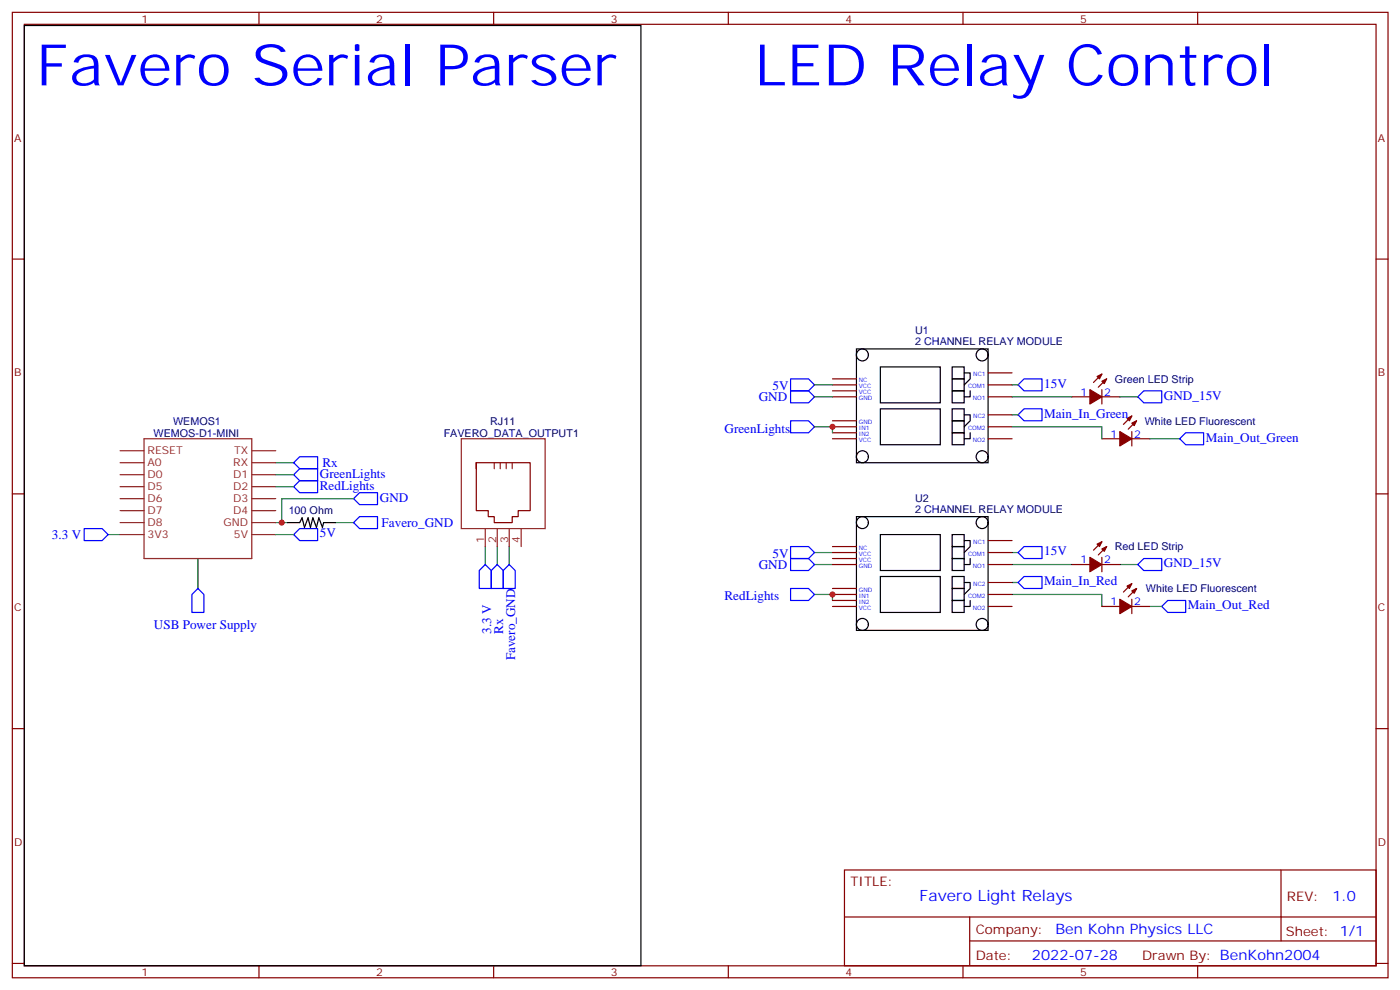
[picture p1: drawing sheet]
<svg xmlns="http://www.w3.org/2000/svg" width="413mm" height="292mm" viewBox="0 0 413 292" stroke-linecap="round" stroke-linejoin="round" font-family="sans-serif">
<g fill="none" stroke="#870000" stroke-width=".35">
<path d="M3.6 3.6h405.4v284.4h-405.4zM7.2 7.2h398.2v277.2h-398.2zM76.3 3.6v3.6M145.5 3.6v3.6M214.6 3.6v3.6M283.7 3.6v3.6M352.9 3.6v3.6M3.6 76.3h3.6M405.4 76.3h3.6M245.3 111.6h7M245.3 113.3h7M245.3 115.1h7"/>
<path d="M245.3 116.9h7M291.1 113.3h7.1M291.1 116.9h7.1M291.1 109.8h7.1M315.8 116.9h5.3M324.7 116.9h5.3M324.7 110.2l-2.5 2.4M324.7 114.8v4.2M326.1 111.6l-2.5 2.5M140.3 136.3h15.9v14.1h-3.5v1.8h-1.8v1.7h-5.3v-1.7h-1.7v-1.8h-3.6v-14.1v1.7M245.3 129.2h7M245.3 127.5h7"/>
<path d="M245.3 125.7h7M245.3 123.9h7M291.1 129.2h7.1M291.1 125.7h7.1M291.1 122.2h7.1M324.7 129.2h5.3M333.5 129.2h5.3M333.5 122.5l-2.5 2.5M333.5 127.1v4.2M334.9 123.9l-2.5 2.5M3.6 145.5h3.6M291.1 159.2h7.1"/>
<path d="M324.7 159.6l-2.5 2.4M405.4 145.5h3.6M245.3 178.6h7M245.3 166.3h7M245.3 176.8h7M245.3 175.1h7M245.3 173.3h7M245.3 161h7M245.3 162.7h7M245.3 164.5h7M291.1 178.6h7.1M291.1 166.3h7.1"/>
<path d="M291.1 175.1h7.1M291.1 162.7h7.1M291.1 171.6h7.1M315.8 166.3h5.3M324.7 164.1v4.3M324.7 178.6h5.3M324.7 166.3h5.3M326.1 161l-2.5 2.4M333.5 176.5v4.2M333.5 178.6h5.3M333.5 171.9l-2.5 2.5M334.9 173.3l-2.5 2.5"/>
<path d="M3.6 214.6h3.6M405.4 214.6h3.6M248.8 256.2h156.6v28.2h-156.6zM377.4 256.2v20.9M248.8 270.1h156.5M285.7 277.1h119.6M285.7 270.1v14.1M3.6 283.7h3.6M76.3 284.4v3.6M145.5 284.4v3.6M214.6 284.4v3.6M283.7 284.4v3.6"/>
<path d="M352.9 284.4v3.6M405.4 283.7h3.6"/>
</g>
<g fill="none" stroke="#008700" stroke-width=".35">
<path d="M240 113.3h5.3M240 116.9h5.3M298.2 113.3h1.8M298.2 116.9h17.6M330 116.9h5.2M81.2 136.3h5.3M81.2 139.8h5.3M240 125.7h5.3v1.8M298.2 125.7h26.5v3.5M298.2 122.2h1.8M338.8 129.2h8.8M31.9 157.4h3.5"/>
<path d="M81.2 157.4h5.3M81.2 153.9h3.6M81.2 143.3h5.3M98.9 153.9h5.3M104.2 146.9h-21.2v7M58.3 164.5v8.8M143 161v5.3M146.5 161v5.3M150 161v5.3M240 175.1h5.3v1.7M240 166.3h5.3M240 162.7h5.3"/>
<path d="M298.2 175.1h26.5v3.5M298.2 171.6h1.8M298.2 166.3h17.6M298.2 162.7h1.8M330 166.3h5.2M338.8 178.6h3.5"/>
</g>
<g fill="none" stroke="#00f" stroke-width=".35">
<path d="M232.9 111.6h5.3l1.8 1.7-1.8 1.8h-5.3zM232.9 115.1h5.3l1.8 1.8-1.8 1.7h-5.3zM301.7 111.6h5.3v3.5h-5.3l-1.7-1.8zM335.2 116.9l1.8-1.8h5.3v3.5h-5.3zM86.5 136.3l1.8-1.8h5.3v3.5h-5.3zM86.5 139.8l1.8-1.8h5.3v3.6h-5.3zM232.9 123.9h5.3l1.8 1.8-1.8 1.8h-5.3zM301.7 120.4h5.3v3.5h-5.3l-1.7-1.7zM349.4 127.5h5.2v3.5h-5.2l-1.8-1.8zM24.8 155.7h5.3l1.8 1.7-1.8 1.8h-5.3zM86.5 143.3l1.8-1.7h5.3v3.5h-5.3zM86.5 157.4l1.8-1.7h5.3v3.5h-5.3z"/>
<path d="M104.2 153.9l1.7-1.7h5.3v3.5h-5.3zM105.9 145.1h5.3v3.5h-5.3l-1.7-1.7zM58.3 173.3l1.8 1.8v5.3h-3.5v-5.3zM143 166.3l1.7 1.7v5.3h-3.5v-5.3zM146.5 166.3l1.8 1.7v5.3h-3.6v-5.3zM150 166.3l1.8 1.7v5.3h-3.5v-5.3zM232.9 173.3h5.3l1.8 1.8-1.8 1.7h-5.3zM232.9 164.5h5.3l1.8 1.8-1.8 1.7h-5.3zM232.9 161h5.3l1.8 1.7-1.8 1.8h-5.3zM301.7 169.8h5.3v3.5h-5.3l-1.7-1.7zM301.7 161h5.3v3.5h-5.3l-1.7-1.8zM337 164.5h5.3v3.5h-5.3l-1.8-1.7z"/>
<path d="M342.3 178.6l1.8-1.8h5.3v3.6h-5.3z"/>
</g>
<g fill="none" stroke="#000" stroke-width=".35">
<path d="M7.2 7.5h181.6v276.9h-181.6zM252.3 102.8h38.8v33.5h-38.8zM259.4 108.1h17.6v10.5h-17.6zM280.6 108.1h3.5v3.5h-3.5zM280.6 111.6h3.5v3.5h-3.5zM280.6 115.1h3.5v3.5h-3.5zM284.1 109.8h1.8v1.8l-1.8 1.7M285.9 115.1v1.8h-1.8M259.4 120.4h17.6v10.6h-17.6zM280.6 127.5h3.5v3.5h-3.5zM280.6 123.9h3.5v3.6h-3.5zM280.6 120.4h3.5v3.5h-3.5z"/>
<path d="M284.1 122.2h1.8v1.7l-1.8 1.8M285.9 127.5v1.7h-1.8M84.8 153.9h3.5l.7-1.4 .7 2.8 1.1-2.8 .7 2.8 .7-2.8 1 2.8 .7-2.8 1.1 2.8 .4-1.4h3.5M252.3 152.2h38.8v33.5h-38.8zM259.4 157.4h17.6v10.6h-17.6zM280.6 157.4h3.5v3.6h-3.5zM284.1 159.2h1.8v1.8l-1.8 1.7M259.4 169.8h17.6v10.6h-17.6zM280.6 176.8h3.5v3.6h-3.5zM280.6 173.3h3.5v3.5h-3.5zM280.6 169.8h3.5v3.5h-3.5zM280.6 161h3.5v3.5h-3.5z"/>
<path d="M280.6 164.5h3.5v3.5h-3.5zM284.1 171.6h1.8v1.7l-1.8 1.8M285.9 176.8v1.8h-1.8M285.9 164.5v1.8h-1.8"/>
<circle cx="254.1" cy="104.5" r="1.76"/>
<circle cx="289.4" cy="104.5" r="1.76"/>
<circle cx="254.1" cy="134.5" r="1.76"/>
<circle cx="289.4" cy="134.5" r="1.76"/>
<circle cx="254.1" cy="153.9" r="1.76"/>
<circle cx="289.4" cy="153.9" r="1.76"/>
<circle cx="254.1" cy="183.9" r="1.76"/>
<circle cx="289.4" cy="183.9" r="1.76"/>
</g>
<g fill="none" stroke="#8c2424" stroke-width=".35">
<path d="M35.4 132.8h7M35.4 136.3h7M35.4 139.8h7M42.4 129.2h31.8v35.3h-31.8zM74.2 132.8h7M74.2 136.3h7M74.2 139.8h7M135.9 129.2h24.7v26.5h-24.7zM145.6 136.3v1.7M147.4 136.3v1.7M149.2 136.3v1.7M150.9 136.3v1.7"/>
<path d="M35.4 143.3h7M35.4 146.9h7M35.4 150.4h7M35.4 153.9h7M35.4 157.4h7M74.2 143.3h7M74.2 146.9h7M74.2 150.4h7M74.2 153.9h7M74.2 157.4h7M143 155.7v5.3M146.5 155.7v5.3"/>
<path d="M150 155.7v5.3M153.6 155.7v5.3"/>
</g>
<g fill="#870000" stroke="#870000" stroke-width=".35">
<path d="M321.1 114.8l3.6 2.1-3.6 2.1z"/>
<path d="M324.7 112.3l1.4-.7-.7 1.4z"/>
<path d="M323.3 110.9l1.4-.7-.7 1.4z"/>
<path d="M330 127.1l3.5 2.1-3.5 2.1z"/>
<path d="M333.5 124.6l1.4-.7-.7 1.4z"/>
<path d="M332.1 123.2l1.4-.7-.7 1.4z"/>
<path d="M330 176.5l3.5 2.1-3.5 2.1z"/>
<path d="M333.5 174l1.4-.7-.7 1.4z"/>
<path d="M332.1 172.6l1.4-.7-.7 1.4z"/>
<path d="M321.1 164.1l3.6 2.2-3.6 2.1z"/>
<path d="M324.7 161.7l1.4-.7-.7 1.4z"/>
<path d="M323.3 160.3l1.4-.7-.7 1.4z"/>
</g>
<g fill="#c00">
<circle cx="245.3" cy="125.7" r=".88"/>
<circle cx="245.3" cy="175.1" r=".88"/>
<circle cx="83" cy="153.9" r=".88"/>
</g>
<g font-size="16.9" fill="#00f">
<text x="10.7" y="25.2">Favero Serial Parser</text>
<text x="222.4" y="25.2">LED Relay Control</text>
</g>
<text font-size="4.6" fill="#00f" x="270.9" y="265.3">Favero Light Relays</text>
<g font-size="4.2" fill="#00f">
<text x="392.6" y="265.5">1.0</text>
<text x="311" y="275">Ben Kohn Physics LLC</text>
<text x="304.1" y="282.9">2022-07-28</text>
</g>
<g font-size="3.9" fill="#00f">
<text x="223.6" y="118.1">GND</text>
<text x="227.6" y="115">5V</text>
<text x="307.7" y="114.2">15V</text>
<text x="343" y="117.7">GND_15V</text>
<text x="307.7" y="123">Main_In_Green</text>
<text x="213.5" y="127.5">GreenLights</text>
<text x="355.3" y="130.1">Main_Out_Green</text>
<text x="95" y="137.5">Rx</text>
<text x="94.3" y="140.7">GreenLights</text>
<text x="94.3" y="144.2">RedLights</text>
<text x="111.9" y="147.7">GND</text>
<text x="112.4" y="155.2">Favero_GND</text>
<text x="15.3" y="158.7">3.3 V</text>
<text x="94.3" y="158.3">5V</text>
<text x="223.6" y="167.5">GND</text>
<text x="227.6" y="164.4">5V</text>
<text x="307.7" y="163.6">15V</text>
<text x="343" y="167.1">GND_15V</text>
<text x="307.7" y="172.4">Main_In_Red</text>
<text x="213.5" y="176.8">RedLights</text>
<text x="350" y="179.5">Main_Out_Red</text>
<text x="45.3" y="185.2">USB Power Supply</text>
<text x="144.7" y="186.6" transform="rotate(-90 144.7 186.6)">3.3 V</text>
<text x="148.3" y="186.6" transform="rotate(-90 148.3 186.6)">Rx</text>
<text x="151.8" y="194.5" transform="rotate(-90 151.8 194.5)">Favero_GND</text>
</g>
<g font-size="3.9" fill="#800">
<text x="250.6" y="260.8">TITLE:</text>
<text x="379.2" y="265.5">REV:</text>
<text x="287.5" y="275">Company:</text>
<text x="378.9" y="275.6">Sheet: 1/1</text>
<text x="287.5" y="282.7">Date:</text>
<text x="336.5" y="282.8">Drawn By: BenKohn2004</text>
</g>
<g font-size="3.2" fill="#800">
<text x="41.7" y="6.6">1</text>
<text x="110.9" y="6.6">2</text>
<text x="180" y="6.6">3</text>
<text x="249.2" y="6.6">4</text>
<text x="318.3" y="6.6">5</text>
<text x="4.2" y="41.7">A</text>
<text x="406" y="41.7">A</text>
<text x="4.2" y="110.9">B</text>
<text x="406" y="110.9">B</text>
<text x="4.2" y="180">C</text>
<text x="406" y="180">C</text>
<text x="4.2" y="249.2">D</text>
<text x="406" y="249.2">D</text>
<text x="41.7" y="287.4">1</text>
<text x="110.9" y="287.4">2</text>
<text x="180" y="287.4">3</text>
<text x="249.2" y="287.4">4</text>
<text x="318.3" y="287.4">5</text>
</g>
<g font-size="3.2" fill="#000080">
<text x="269.6" y="101.7">2 CHANNEL RELAY MODULE</text>
<text x="269.6" y="98.5">U1</text>
<text x="328.5" y="112.7">Green LED Strip</text>
<text x="51" y="125.1">WEMOS1</text>
<text x="144.4" y="125.1">RJ11</text>
<text x="337.3" y="125.1">White LED Fluorescent</text>
<text x="45.2" y="128.6">WEMOS-D1-MINI</text>
<text x="130.7" y="128.6">FAVERO_DATA_OUTPUT1</text>
<text x="269.6" y="147.9">U2</text>
<text x="85.1" y="151.5">100 Ohm</text>
<text x="269.6" y="151.1">2 CHANNEL RELAY MODULE</text>
<text x="328.5" y="162.1">Red LED Strip</text>
<text x="337.7" y="174.5">White LED Fluorescent</text>
</g>
<g font-size="3.2" fill="#00f">
<text x="318.4" y="116.5">1</text>
<text x="325.4" y="116.5">2</text>
<text x="327.2" y="128.9">1</text>
<text x="334.2" y="128.9">2</text>
<text x="318.4" y="165.9">1</text>
<text x="325.4" y="165.9">2</text>
<text x="327.2" y="178.3">1</text>
<text x="334.2" y="178.3">2</text>
</g>
<g font-size="3.2" fill="#8d2323">
<text x="43.5" y="133.8">RESET</text>
<text x="43.5" y="137.3">A0</text>
<text x="68.7" y="137.3">RX</text>
<text x="69" y="133.8">TX</text>
<text x="43.5" y="140.9">D0</text>
<text x="68.7" y="140.9">D1</text>
<text x="43.5" y="144.4">D5</text>
<text x="43.5" y="147.9">D6</text>
<text x="68.7" y="147.9">D3</text>
<text x="68.7" y="144.4">D2</text>
<text x="43.5" y="151.4">D7</text>
<text x="43.5" y="155">D8</text>
<text x="65.8" y="155">GND</text>
<text x="68.7" y="151.4">D4</text>
<text x="43.5" y="158.5">3V3</text>
<text x="68.9" y="158.5">5V</text>
<text x="142.6" y="159.8" transform="rotate(-90 142.6 159.8)">1</text>
<text x="146.2" y="159.8" transform="rotate(-90 146.2 159.8)">2</text>
<text x="149.7" y="159.8" transform="rotate(-90 149.7 159.8)">3</text>
<text x="153.2" y="159.8" transform="rotate(-90 153.2 159.8)">4</text>
</g>
<g font-size="1.8" fill="#00f">
<text x="253" y="112.6">NC</text>
<text x="286.8" y="110.9">NC1</text>
<text x="253" y="114.4">VCC</text>
<text x="253" y="116.2">VCC</text>
<text x="253" y="117.9">GND</text>
<text x="285.2" y="114.4">COM1</text>
<text x="286.6" y="117.9">NO1</text>
<text x="253" y="125">GND</text>
<text x="286.8" y="123.2">NC2</text>
<text x="253" y="130.3">VCC</text>
<text x="253" y="128.5">IN2</text>
<text x="253" y="126.8">IN1</text>
<text x="285.2" y="126.8">COM2</text>
<text x="286.6" y="130.3">NO2</text>
<text x="286.8" y="160.3">NC1</text>
<text x="253" y="162">NC</text>
<text x="253" y="163.8">VCC</text>
<text x="253" y="165.6">VCC</text>
<text x="253" y="167.3">GND</text>
<text x="285.2" y="163.8">COM1</text>
<text x="286.6" y="167.3">NO1</text>
<text x="286.8" y="172.6">NC2</text>
<text x="253" y="179.7">VCC</text>
<text x="253" y="177.9">IN2</text>
<text x="253" y="176.1">IN1</text>
<text x="253" y="174.4">GND</text>
<text x="285.2" y="176.1">COM2</text>
<text x="286.6" y="179.7">NO2</text>
</g>
</svg>
